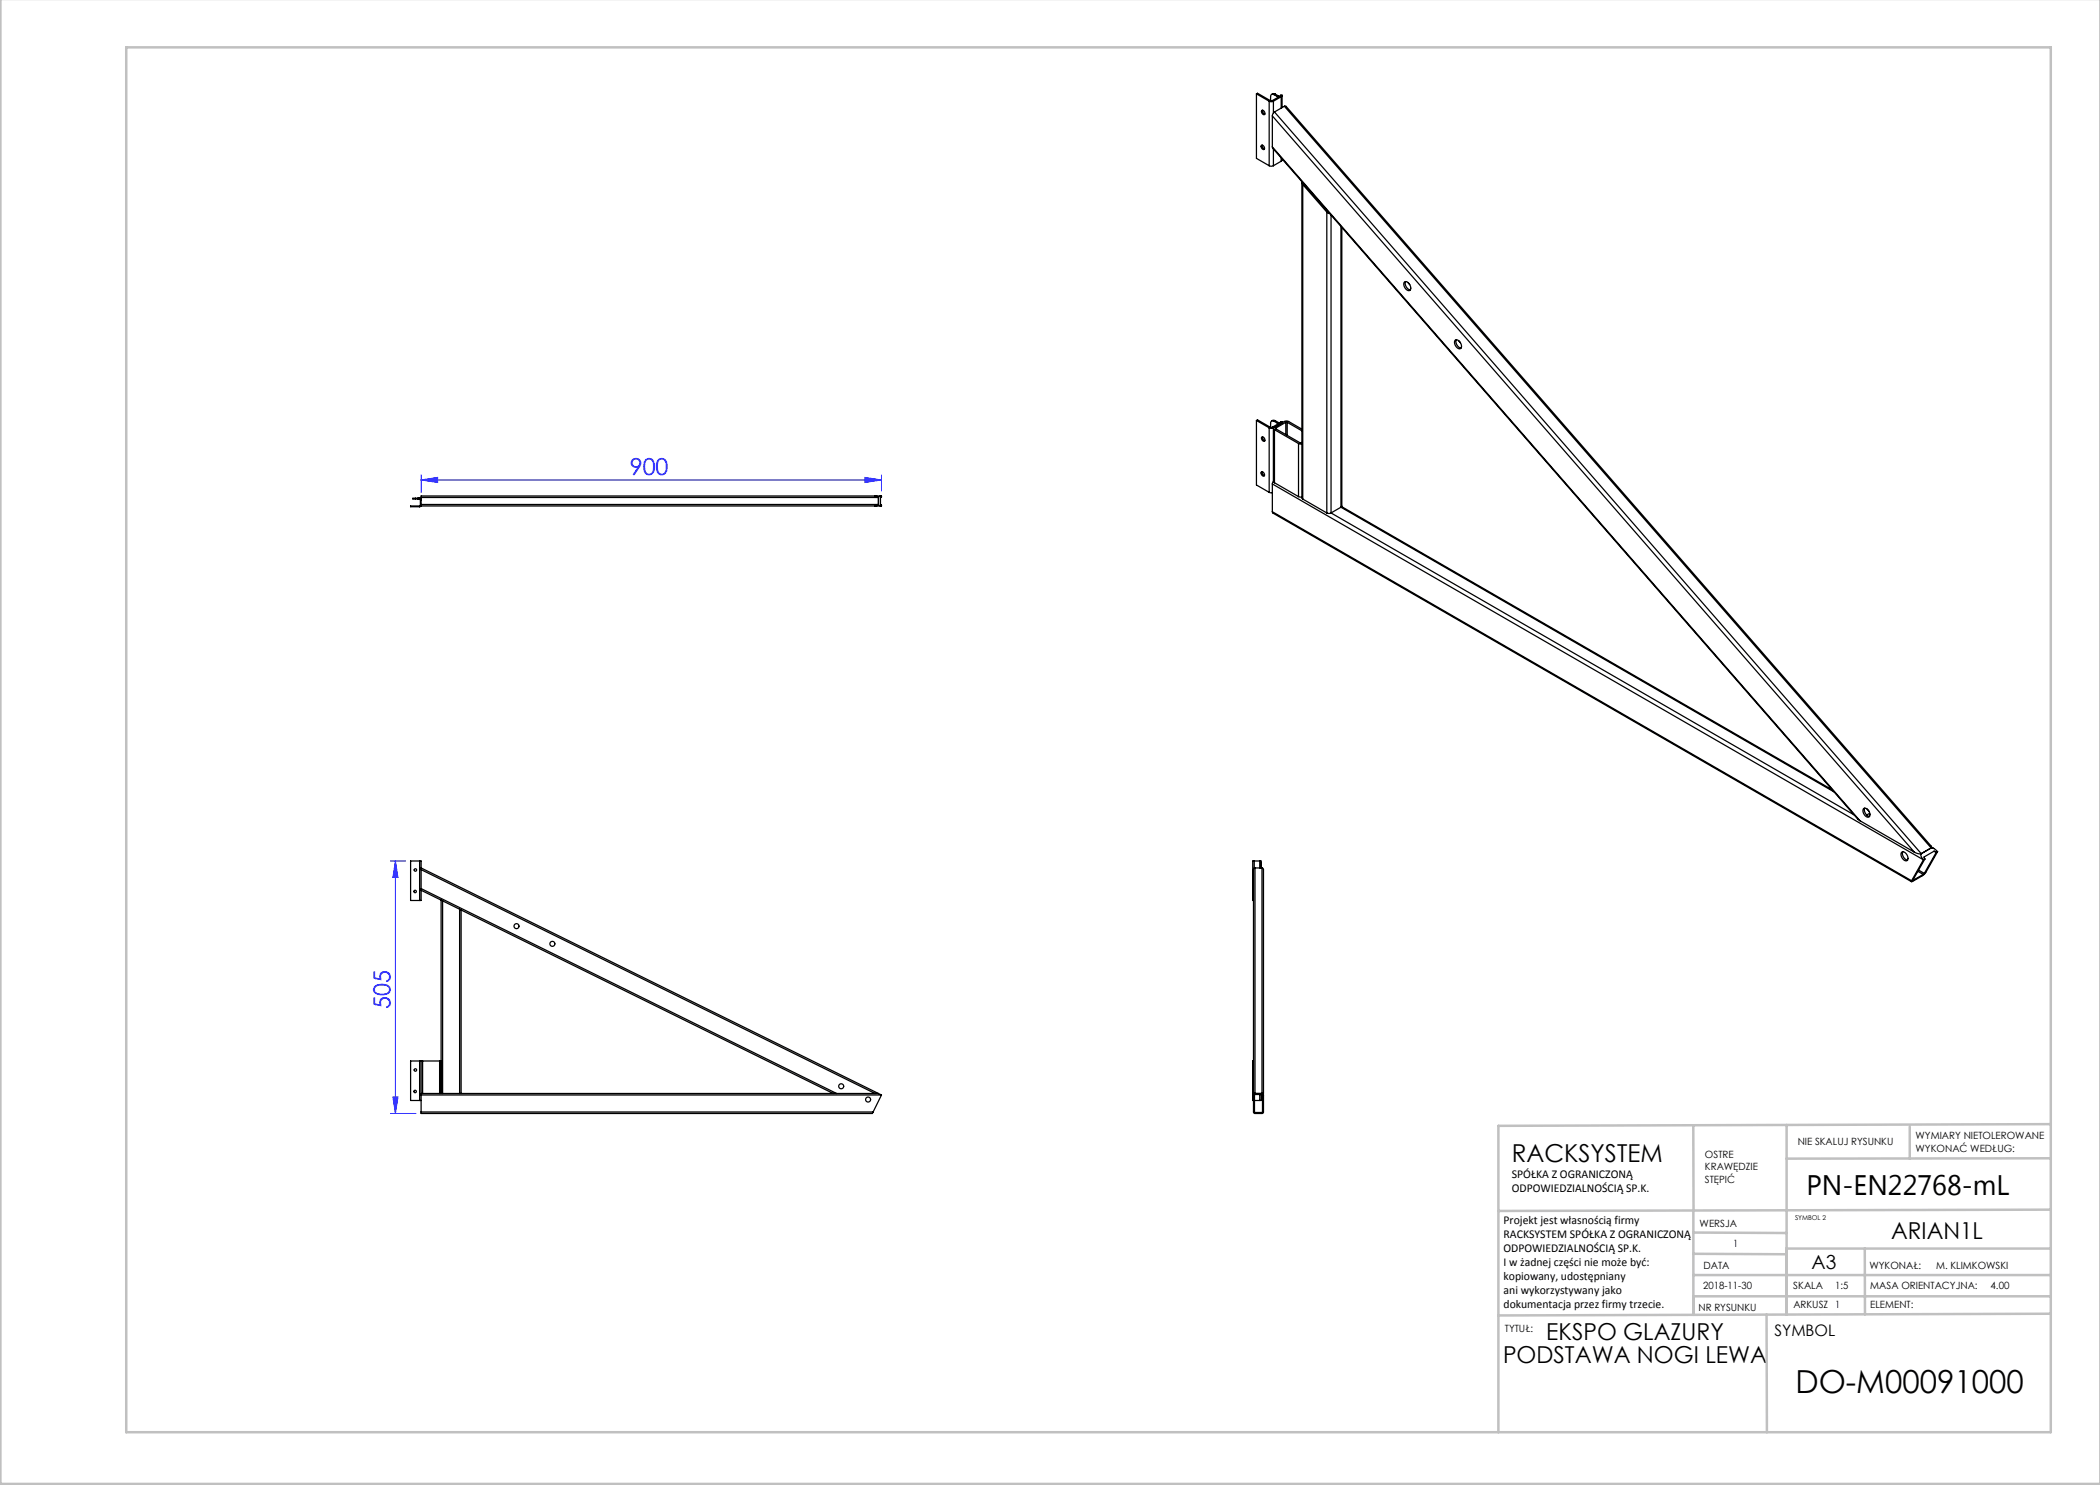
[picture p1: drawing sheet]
<svg xmlns="http://www.w3.org/2000/svg" width="420mm" height="297mm" viewBox="0 0 420 297" stroke-linecap="round" stroke-linejoin="round" font-family="sans-serif">
<path d="M84.2 96l3.3-.5v1zM84.2 95v3.5M84.2 96h92.1M173 95.5l3.3 .5-3.3 .5zM176.3 95v3.2M78.1 172.2h3M79.1 172.2v50.5M79.1 172.2l.5 3.3h-1zM78.6 219.4h1l-.5 3.3zM78.1 222.7h5.1" fill="none" stroke="#00f" stroke-width=".2"/>
<g fill="none" stroke="#c0c0c0" stroke-width=".5">
<path d="M.1 -.1v296.9h419.9M25.2 9.5h385v276.9h-385zM338.7 225.2v16.9M357.3 225v37.9M382 225.4v6.3M410.1 224.8l-110.4 .4v61.2M410.1 231.7h-52.8M338.7 259.3h71.5M338.7 255h71.5M338.7 250.8l18.6 .1M338.7 246.5l18.6 .1M338.7 242.1v20.9"/>
<path d="M373 249.7v13.2M410.1 241.9l-110.4 .3M410.2 249.7h-52.9v13.2M353.3 262.9l.1 23.5M410.2 262.7l-110.5 .4"/>
</g>
<g fill="#00f">
<path d="M84.2 96l3.3-.5v1zM173 95.5l3.3 .5-3.3 .5z"/>
<path d="M78.6 219.4h1l-.5 3.3zM79.1 172.2l.5 3.3h-1z"/>
</g>
<g fill="none" stroke="#000" stroke-width=".25">
<path d="M251.3 18.8v12.9l2.5 1.4M251.3 18.8l2.5 1.4M251.3 18.8l.2-.1 2.5 1.4M254.8 18.9a.43 .43 0 0 0-.5 0 .43 .43 0 0 0-.2 .4v.9M254.8 18.9l.7 .4M255 18.8l-.4-.1-.3 .2M255 18.8l-.2 .1M255 18.8l.7 .4M255.5 19.3l.1 .2M255.7 19.2l.1 .1M255.7 19.2l-.2 .1M256 19.2l-1.5 .9"/>
<path d="M256 19.2l.2 .1M256.1 19.1l.3-.1-.2 .3M256.1 19.1l-.1 .1M256.1 19.1h.1M256.2 19.3l-1.5 .9M256.2 19.3v2.3M256.4 19.1v2.4M252.3 29a.51 .51 0 0 1 .5 .3 .51 .51 0 0 1-.1 .6l-.4-.3-.1-.3zM252.4 22.1a.51 .51 0 0 1 .5 .3 .51 .51 0 0 1-.1 .5l-.4-.3-.1-.3zM252.4 29l.1 .5 .4 .3M252.5 22l.1 .5 .4 .3M253.8 20.2l.5 .1 .4-.1"/>
<path d="M253.8 33.1l.5 .1 .4-.1M253.8 20.2v12.9M254 20.1h.5M254 20.1l-.2 .1M254.5 29.4l.1 .3 116.9 134.1 .5 .3M254.5 20.1l.2 .1M254.5 23.2l128.4 147.2M254.5 29.4l117.5 134.7M254.5 23.2v6.2M254.7 20.2v2.4M254.7 29.8v3.3M254.9 22.4l-.3 .3-.1 .5"/>
<path d="M254.9 22.4l129.3 148.3M256.2 32.2l-1.5 .9M256.2 31.6v.6M256.4 31.8l-.2 .4M256.9 21.3h.3l129 147.9 .1 .3-.1 .1M256.9 21.3l129.3 148.3M256.9 21.3l-2 1.1M260.4 36.5v63.1l.2 .2M260.4 36.4l.2 .5M260.6 36.9l4.8 5.5M260.6 36.9v62.9M265.4 42.4l.5 .3"/>
<path d="M265.4 42.4v60.2M266.2 43v59.6M268.2 45.3v56.1M268.4 45.5v55.7l-.2 .2M280.9 56.4a1.11 1.11 0 0 1 1 .5 1.11 1.11 0 0 1 0 1.2 1.19 1.19 0 0 1-1-1.7zM281.1 56.3a1.31 1.31 0 0 0 1 1.7M281.6 56.5l.3 .4M291.1 68a1.11 1.11 0 0 1 1 .6 1.11 1.11 0 0 1 0 1.1 1.19 1.19 0 0 1-1-1.7zM291.3 67.9a1.31 1.31 0 0 0 .9 1.7M291.7 68.1l.4 .5M83.1 99.6h-.5v.2h.5M83.1 99.6v.2"/>
<path d="M83.1 99.8h.4M83.1 99.6h.4M83.5 99.6h.2M83.5 99.8h.2M83.5 99.6v.2M83.7 99.8h.1M83.7 99.6h.1M83.7 99.6v.2M83.8 99.8h.1M83.8 99.6h.1M83.8 99.6v.2M83.9 99.8h.1"/>
<path d="M83.9 99.6l.2 .1M83.9 99.6v.2M84 99.8l.1 .1M84.1 99.7l.1 .2h-.1M84.1 99.7l-.1 .1M84.1 99.9v1.1M84.2 99.5v1.5M84.2 99.5h91.5M175 99.2l.5 .1 .2 .2M175.7 99.5v1.4M176.3 99.2l-.4 .1-.2 .2M176.3 99.4l-.2 .1v1.4l.2 .1"/>
<path d="M176.3 99.4h.1M176.3 99.2h-92.1v.3M176.3 99.2v.2M251.3 84.1v12.9l2.5 1.5M251.3 84.1l2.5 1.5M251.3 84.1l.2-.1 2.5 1.4M252.3 94.4a.51 .51 0 0 1 .5 .3 .51 .51 0 0 1-.1 .5l-.4-.3-.1-.3zM252.4 87.4a.51 .51 0 0 1 .5 .3 .51 .51 0 0 1-.1 .6l-.4-.3-.1-.4zM252.4 94.3l.1 .5 .4 .3M252.5 87.4l.1 .4 .4 .3M253.8 85.6l.5 .1 .4-.1M253.8 98.5h.7"/>
<path d="M253.8 85.6v12.9M254 85.4h.5M254 85.4l-.2 .2M254.5 85.4l.2 .2M254.5 96.8v5.5M254.5 96.8l130.2 75.2M254.7 85.6l2.2-1.3 .4-.1 .4 .1 2.7 1.5M254.7 85.6v10.7l.2 .2M254.7 96.2l-.2 .6M254.8 84.3a.43 .43 0 0 0-.5-.1 .43 .43 0 0 0-.2 .5v.8M254.8 84.3l.7 .3M254.9 85.4a.26 .26 0 0 0-.2 .3 .26 .26 0 0 0 .2 .2"/>
<path d="M254.9 85.9l4.8 2.8M254.9 96.5l4.8 2.8M254.9 85.9v10.6M255 84.1l-.4-.1-.3 .2M255 84.1l-.2 .2M255 84.1l.7 .4M255.2 85.8l4.8 2.7h.4M255.2 85.6v.2M255.5 84.6l.1 .2M255.7 84.5l.1 .2M255.7 84.5l-.2 .1M256 84.5l-1.5 .9"/>
<path d="M256.1 84.4l.3-.1v.2l-.2 .2-.2-.2M256.1 84.4l-.1 .1M256.1 84.4v.1M256.4 84.4v.2M257.2 84.5h.2M257.2 84.5l-2 1.1M257.2 84.5v2.4M257.4 84.5l3 1.7M257.4 84.5v2.6M259.7 99.3l.7 .1M259.7 88.7l.7 .1M259.7 88.7v10.6"/>
<path d="M260.6 99.8l4.8 2.8M83.9 101.2v.1M83.9 101.2h-1.8v.1h1.8M84.1 101l-.2 .2M84.1 101h.1M84.2 101l-.3 .3M84.2 101v.2h92.1M84.2 100.9h91.5M175.7 100.9l-.2 .2-.5 .1M175.7 100.9l.1 .2 .5 .1M176.3 101h.1M176.3 101v.2"/>
<path d="M254.5 102.3l.1 .3 127.7 73.7M254.5 102.3l127.8 73.8M265.4 102.6l.4 .1 .4-.1M266.2 102.6l104.6 60.4M268.2 101.4l-2 1.2M268.2 101.4l98.6 57M268.3 101.3l98.1 56.7M83.9 172.2h.3v1.7M83.9 172.2v7.9M83.9 172.2h-1.8v7.9h1.8M84.2 177.7v2.4h-.3M84.2 173.9v3.8"/>
<path d="M84.2 178.1l4 1.9M84.2 173.6l91.5 45.1M84.2 173.9l90.8 44.8M84.2 177.7l83.1 41M250.8 172.2h-.3v7.9h.2M250.8 172.2h1.1M250.8 172.2v1.4M251 173.6l-.3 .3v44.8h.3M251 173.6v45.1M251 173.6h1.4M251.9 172.2h.3v1.4M251.9 172.2v1.4"/>
<path d="M252.2 172.6v.2M252.2 172.8h.1M252.2 172.8v.8M252.4 173.6l.3 .3v44.8h-.3M252.4 173.6v45.1M372 164.1l10.9 6.3M372.7 161.7a1.11 1.11 0 0 1 1.1 .5 1.11 1.11 0 0 1 0 1.2 1.19 1.19 0 0 1-1.1-1.7zM373 161.6a1.31 1.31 0 0 0 .9 1.7M373.4 161.8l.4 .4M374 162.6l-.7 .4M380.4 170.4a1.11 1.11 0 0 1 1 .6 1.11 1.11 0 0 1 0 1.1 1.19 1.19 0 0 1-1-1.7zM380.6 170.4a1.31 1.31 0 0 0 .9 1.6"/>
<path d="M382.6 176h.1M382.9 170.4l.9 .4 .4-.1M383.6 174.3l1.1 .6M383.7 174l1.2 .7M384.2 170.7a.99 .99 0 0 0 .5 1.3M384.7 174.9l-2 1.1M384.7 172h.1M384.7 172l-2.4 4.1M384.9 174.7l-.2 .2M385 171.8h.1M385 171.8l-.3 .2M385 171.8l-2.4 4.2"/>
<path d="M386.2 169.6a1.55 1.55 0 0 1 1.3 .7M386.2 169.6l-2 1.1M386.3 169.4l.5 .3M386.8 170.2l.4 .3M386.8 170.2l-2 1.2 .2 .4M387.2 170.5h.1M387.2 170.5l-2.3 4.2M387.5 170.3h.1M387.5 170.3l-2.5 4.4-2.5 1.6h-.2v-.2M387.5 170.3l-.3 .2M88.2 180l.3 .2M88.2 180v38.7"/>
<path d="M88.5 180.2v38.5M88.5 180.2l3.4 1.6M91.9 181.8l.3 .2M91.9 181.8v36.9M92.2 182v36.7M92.2 182l74.4 36.7M83.9 212.2h.3M83.9 212.2v7.9M83.9 212.2h-1.8v7.9h1.8M84.2 212.2v6.8M84.2 218.7h.3M84.2 212.2h.3"/>
<path d="M84.2 219v3.4M84.2 219h92.1M84.5 212.2h3.4M84.5 218.7h3.4M84.5 212.2v6.5M87.9 212.2h.3M87.9 218.7h.3M87.9 212.2v6.5M88.2 218.7h.3M88.5 218.7h3.4M91.9 218.7h.3M92.2 218.7h74.4"/>
<path d="M166.6 218.7h.7M167.3 218.7h7.7M175 218.7h.7M175.7 218.7l.6 .3M176.3 219h.1M176.3 219l-1.7 3.4M250.7 212.2h-.2v7.9h.2M250.7 219v3.4l.3 .3h1.4l.3-.2v-3.5M250.7 219h.2M250.8 218.7h.1M250.9 219l.1 3.5 1.5-.1v-3.4M250.9 219h1.6"/>
<path d="M251 218.7l-.3 .3M251 218.7h1.4M251.9 218.9v1.2M252.2 218.9v1.2h-.3M252.4 218.7l.3 .3M252.5 219h.2M83.9 220.1h.3M84.2 222.4v.3h90.3l.1-.3M84.2 222.4h90.4M250.9 220.1h1"/>
<circle cx="83" cy="178.3" r=".25"/>
<circle cx="83.1" cy="174" r=".25"/>
<circle cx="103.3" cy="185.2" r=".5"/>
<circle cx="110.5" cy="188.8" r=".5"/>
<circle cx="83" cy="218.3" r=".25"/>
<circle cx="83.1" cy="214" r=".25"/>
<circle cx="168.2" cy="217.3" r=".5"/>
<circle cx="173.6" cy="219.9" r=".5"/>
</g>
<text font-size="6.3" x="359.1" y="278.5">DO-M00091000</text>
<text font-size="5.6" x="361.3" y="239.1">PN-EN22768-mL</text>
<text font-size="4.9" x="302.4" y="232.4">RACKSYSTEM</text>
<g font-size="4.7" fill="#00f">
<text x="126" y="95">900</text>
<text x="78.1" y="201.9" transform="rotate(-90 78.1 201.9)">505</text>
</g>
<g font-size="4.7">
<text x="378.2" y="247.8">ARIAN1L</text>
<text x="309.3" y="268.1">EKSPO GLAZURY</text>
<text x="300.6" y="272.6">PODSTAWA NOGI LEWA</text>
</g>
<text font-size="3.9" x="362.3" y="253.8">A3</text>
<text font-size="3.2" x="354.9" y="267.2">SYMBOL</text>
<g font-size="2.4">
<text x="302.4" y="235.6">SPÓŁKA Z OGRANICZONĄ</text>
<text x="302.4" y="238.4">ODPOWIEDZIALNOŚCIĄ SP.K.</text>
<text x="300.7" y="244.7">Projekt jest własnością firmy</text>
<text x="300.7" y="247.5">RACKSYSTEM SPÓŁKA Z OGRANICZONĄ</text>
<text x="300.7" y="250.3">ODPOWIEDZIALNOŚCIĄ SP.K.</text>
<text x="300.7" y="253.1">I w żadnej części nie może być:</text>
<text x="300.7" y="256">kopiowany, udostępniany</text>
<text x="300.7" y="258.8">ani wykorzystywany jako</text>
<text x="300.7" y="261.6">dokumentacja przez firmy trzecie.</text>
</g>
<g font-size="2">
<text x="383.1" y="227.9">WYMIARY NIETOLEROWANE</text>
<text x="341" y="231.6">OSTRE</text>
<text x="359.5" y="228.9">NIE SKALUJ RYSUNKU</text>
<text x="383.1" y="230.4">WYKONAĆ WEDŁUG:</text>
<text x="341" y="234.1">KRAWĘDZIE</text>
<text x="341" y="236.6">STĘPIĆ</text>
<text x="339.9" y="245.4">WERSJA</text>
<text x="346.6" y="249.5">1</text>
<text x="340.6" y="257.7">2018-11-30</text>
<text x="340.7" y="253.8">DATA</text>
<text x="358.7" y="257.7">SKALA</text>
<text x="367" y="257.7">1:5</text>
<text x="373.9" y="253.8">WYKONAŁ:</text>
<text x="374.1" y="257.7">MASA ORIENTACYJNA:</text>
<text x="387.2" y="253.8">M. KLIMKOWSKI</text>
<text x="398.1" y="257.7">4.00</text>
<text x="339.7" y="262.3">NR RYSUNKU</text>
<text x="358.7" y="261.7">ARKUSZ 1</text>
<text x="374.1" y="261.7">ELEMENT:</text>
<text x="301" y="266.4">TYTUŁ:</text>
</g>
<text font-size="1.3" x="359" y="244">SYMBOL 2</text>
</svg>
